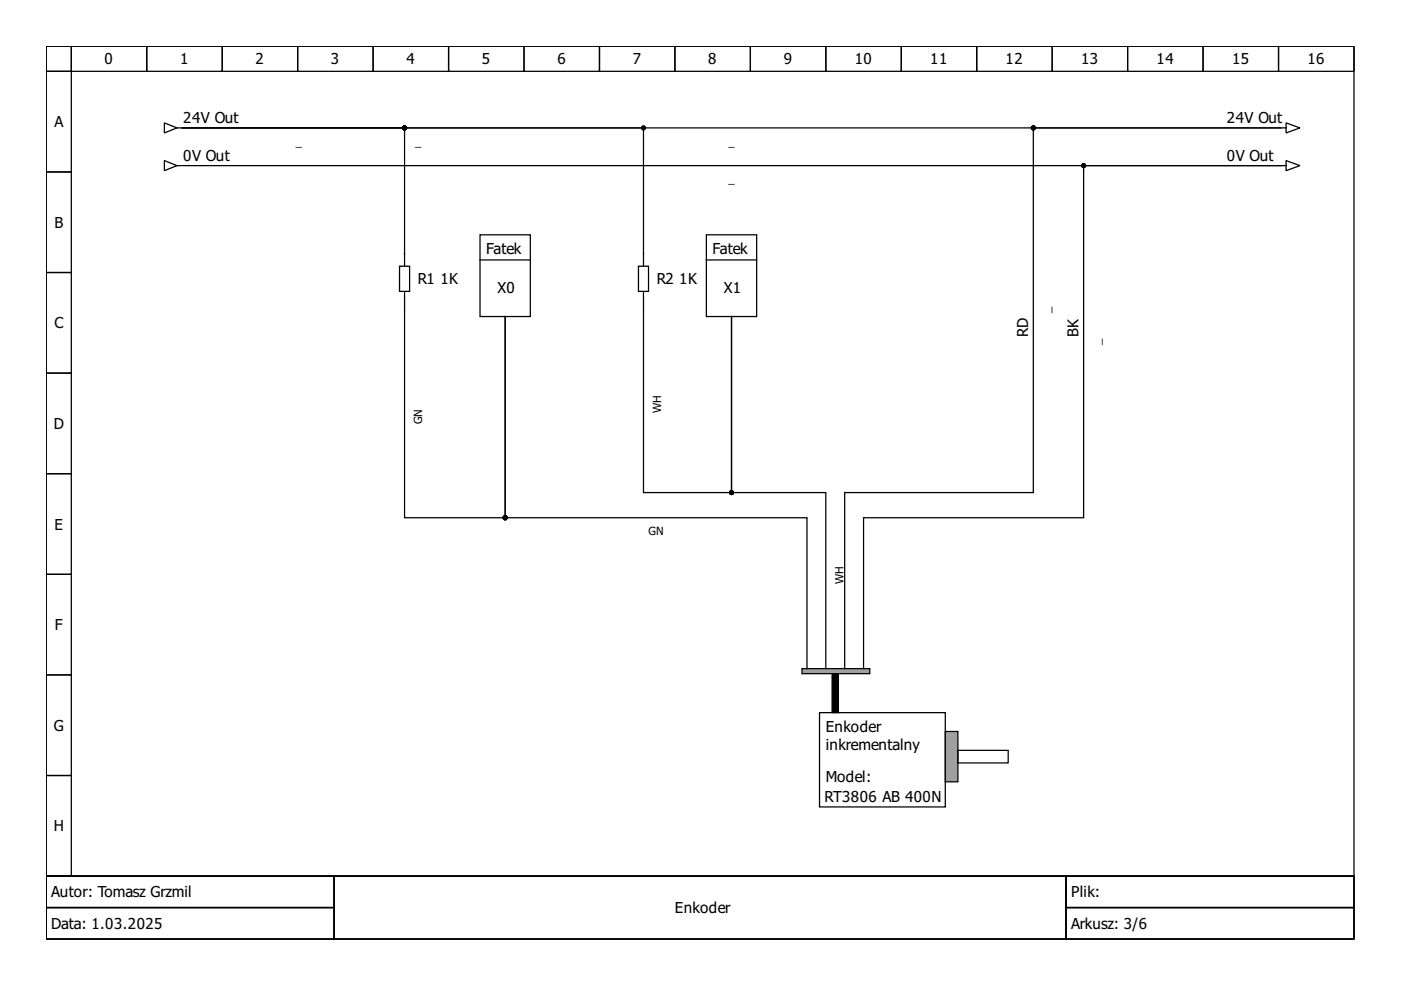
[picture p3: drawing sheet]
<svg xmlns="http://www.w3.org/2000/svg" width="297mm" height="210mm" viewBox="0 0 297 210" stroke-linecap="round" stroke-linejoin="round" font-family="sans-serif">
<g fill="none" stroke="#000" stroke-width=".27">
<path d="M9.8 9.8h277.3v176h-277.3zM9.8 9.8h5.3v5.3h-5.3zM9.8 15.1h5.3v21.4h-5.3zM15.1 9.8h16v5.3h-16zM31.1 9.8h16v5.3h-16zM47.1 9.8h16v5.3h-16zM63.1 9.8h16v5.3h-16zM79.1 9.8h16v5.3h-16zM95.1 9.8h16v5.3h-16zM111.1 9.8h16v5.3h-16zM127.1 9.8h16v5.3h-16zM143.1 9.8h16v5.3h-16z"/>
<path d="M159.1 9.8h16v5.3h-16zM175.1 9.8h16v5.3h-16zM191.1 9.8h16v5.3h-16zM207.1 9.8h16v5.3h-16zM223.1 9.8h16v5.3h-16zM239.1 9.8h16v5.3h-16zM255.1 9.8h16v5.3h-16zM271.1 9.8h16v5.3h-16zM9.8 36.5h5.3v21.3h-5.3zM9.8 57.8h5.3v21.3h-5.3zM9.8 79.1h5.3v21.3h-5.3zM9.8 100.4h5.3v21.4h-5.3z"/>
<path d="M9.8 121.8h5.3v21.3h-5.3zM9.8 143.1h5.3v21.3h-5.3zM173.8 151.1h26.6v20h-26.6zM9.8 164.4h5.3v21.4h-5.3zM9.8 185.8h277.3v13.3h-277.3zM9.8 185.8h61v6.6h-61zM9.8 192.4h61v6.7h-61zM70.8 185.8h155.2v13.3h-155.2zM226 185.8h61.1v6.6h-61.1zM226 192.4h61.1v6.7h-61.1z"/>
</g>
<path d="M200.4 155.1h2.7v10.7h-2.7z" fill-rule="evenodd" fill="#a0a0a4" stroke="#000" stroke-width=".27"/>
<path d="M203.1 159.1h10.7v2.7h-10.7z" fill="none" stroke="#000" stroke-width=".27"/>
<path d="M176.4 142.8h1.4v8.3h-1.4z" fill-rule="evenodd" fill="#000" stroke="#000" stroke-width=".27"/>
<path d="M170 141.8h14.4v1h-14.4z" fill-rule="evenodd" fill="#a0a0a4" stroke="#000" stroke-width=".27"/>
<path d="M136.4 53.8v10.6" fill="none" stroke="#000" stroke-width=".27"/>
<path d="M135.4 56.4h2.1v5.4h-2.1z" fill-rule="evenodd" fill="#fff" stroke="#000" stroke-width=".27"/>
<path d="M85.8 53.8v10.6" fill="none" stroke="#000" stroke-width=".27"/>
<path d="M84.7 56.4h2.1v5.4h-2.1z" fill-rule="evenodd" fill="#fff" stroke="#000" stroke-width=".27"/>
<g fill="none" stroke="#000" stroke-width=".27">
<path d="M34.9 26.1l2.6 1-2.6 1.1zM34.9 34.1l2.6 1-2.6 1.1zM37.5 27.1h.8M37.5 35.1h.8M38.6 27.1h233h-52.5v77.3h-40v37.4M38.6 35.1h233h-41.9v74.7h-46.6v32M38.6 27.1h47.2v26.7M38.6 27.1h97.8v26.7M271.9 27.1h.8M271.9 35.1h.8M272.7 26.1l2.9 1-2.9 1.1zM272.7 34.1l2.9 1-2.9 1.1z"/>
<path d="M101.8 49.8h10.6v17.3h-10.6zM101.8 55.1h10.6M149.8 49.8h10.6v17.3h-10.6zM149.8 55.1h10.6M85.8 64.4v45.4h21.3v-42.7v42.7h64v32M136.4 64.4v40h18.7v-37.3v37.3h20v37.4"/>
</g>
<g fill="#000" stroke="#000" stroke-width=".27">
<circle cx="85.8" cy="27.1" r=".4"/>
<circle cx="136.4" cy="27.1" r=".4"/>
<circle cx="219.1" cy="27.1" r=".4"/>
<circle cx="229.7" cy="35.1" r=".4"/>
<circle cx="107.1" cy="109.8" r=".4"/>
<circle cx="155.1" cy="104.4" r=".4"/>
</g>
<g font-size="3.2">
<text x="22.2" y="13.7">0</text>
<text x="38.2" y="13.7">1</text>
<text x="54.2" y="13.7">2</text>
<text x="70.2" y="13.7">3</text>
<text x="86.2" y="13.7">4</text>
<text x="102.2" y="13.7">5</text>
<text x="118.2" y="13.7">6</text>
<text x="134.2" y="13.7">7</text>
<text x="150.2" y="13.7">8</text>
<text x="166.2" y="13.7">9</text>
<text x="181.2" y="13.7">10</text>
<text x="197.2" y="13.7">11</text>
<text x="213.2" y="13.7">12</text>
<text x="229.2" y="13.7">13</text>
<text x="245.2" y="13.7">14</text>
<text x="261.2" y="13.7">15</text>
<text x="277.2" y="13.7">16</text>
<text x="11.5" y="27">A</text>
<text x="38.9" y="26.1">24V Out</text>
<text x="260.1" y="26.1">24V Out</text>
<text x="38.9" y="34.1">0V Out</text>
<text x="260.1" y="34.1">0V Out</text>
<text x="11.5" y="48.3">B</text>
<text x="103.1" y="53.8">Fatek</text>
<text x="151.1" y="53.8">Fatek</text>
<text x="88.6" y="60.3">R1</text>
<text x="93.4" y="60.3">1K</text>
<text x="105.5" y="62">X0</text>
<text x="139.2" y="60.3">R2</text>
<text x="144" y="60.3">1K</text>
<text x="153.5" y="62">X1</text>
<text x="11.5" y="69.6">C</text>
<text x="218" y="71.4" transform="rotate(-90 218 71.4)">RD</text>
<text x="228.7" y="71.4" transform="rotate(-90 228.7 71.4)">BK</text>
<text x="11.4" y="91">D</text>
<text x="11.5" y="112.3">E</text>
<text x="11.7" y="133.6">F</text>
<text x="11.4" y="155">G</text>
<text x="175.1" y="155.1">Enkoder</text>
<text x="175.1" y="159.1">inkrementalny</text>
<text x="175.1" y="165.8">Model:</text>
<text x="174.8" y="170">RT3806 AB 400N</text>
<text x="11.4" y="176.3">H</text>
<text x="10.9" y="190.3">Autor: Tomasz Grzmil</text>
<text x="227.1" y="190.3">Plik:</text>
<text x="10.9" y="197">Data: 1.03.2025</text>
<text x="143.1" y="193.6">Enkoder</text>
<text x="227.1" y="197">Arkusz: 3/6</text>
</g>
<g font-size="2.4">
<text x="62.7" y="30.9">_</text>
<text x="88" y="30.9">_</text>
<text x="154.4" y="30.9">_</text>
<text x="154.4" y="38.9">_</text>
<text x="222.8" y="66.4" transform="rotate(-90 222.8 66.4)">_</text>
<text x="233.5" y="73.1" transform="rotate(-90 233.5 73.1)">_</text>
<text x="89.5" y="89.9" transform="rotate(-90 89.5 89.9)">GN</text>
<text x="140.2" y="87.5" transform="rotate(-90 140.2 87.5)">WH</text>
<text x="137.5" y="113.5">GN</text>
<text x="178.8" y="123.8" transform="rotate(-90 178.8 123.8)">WH</text>
</g>
</svg>
